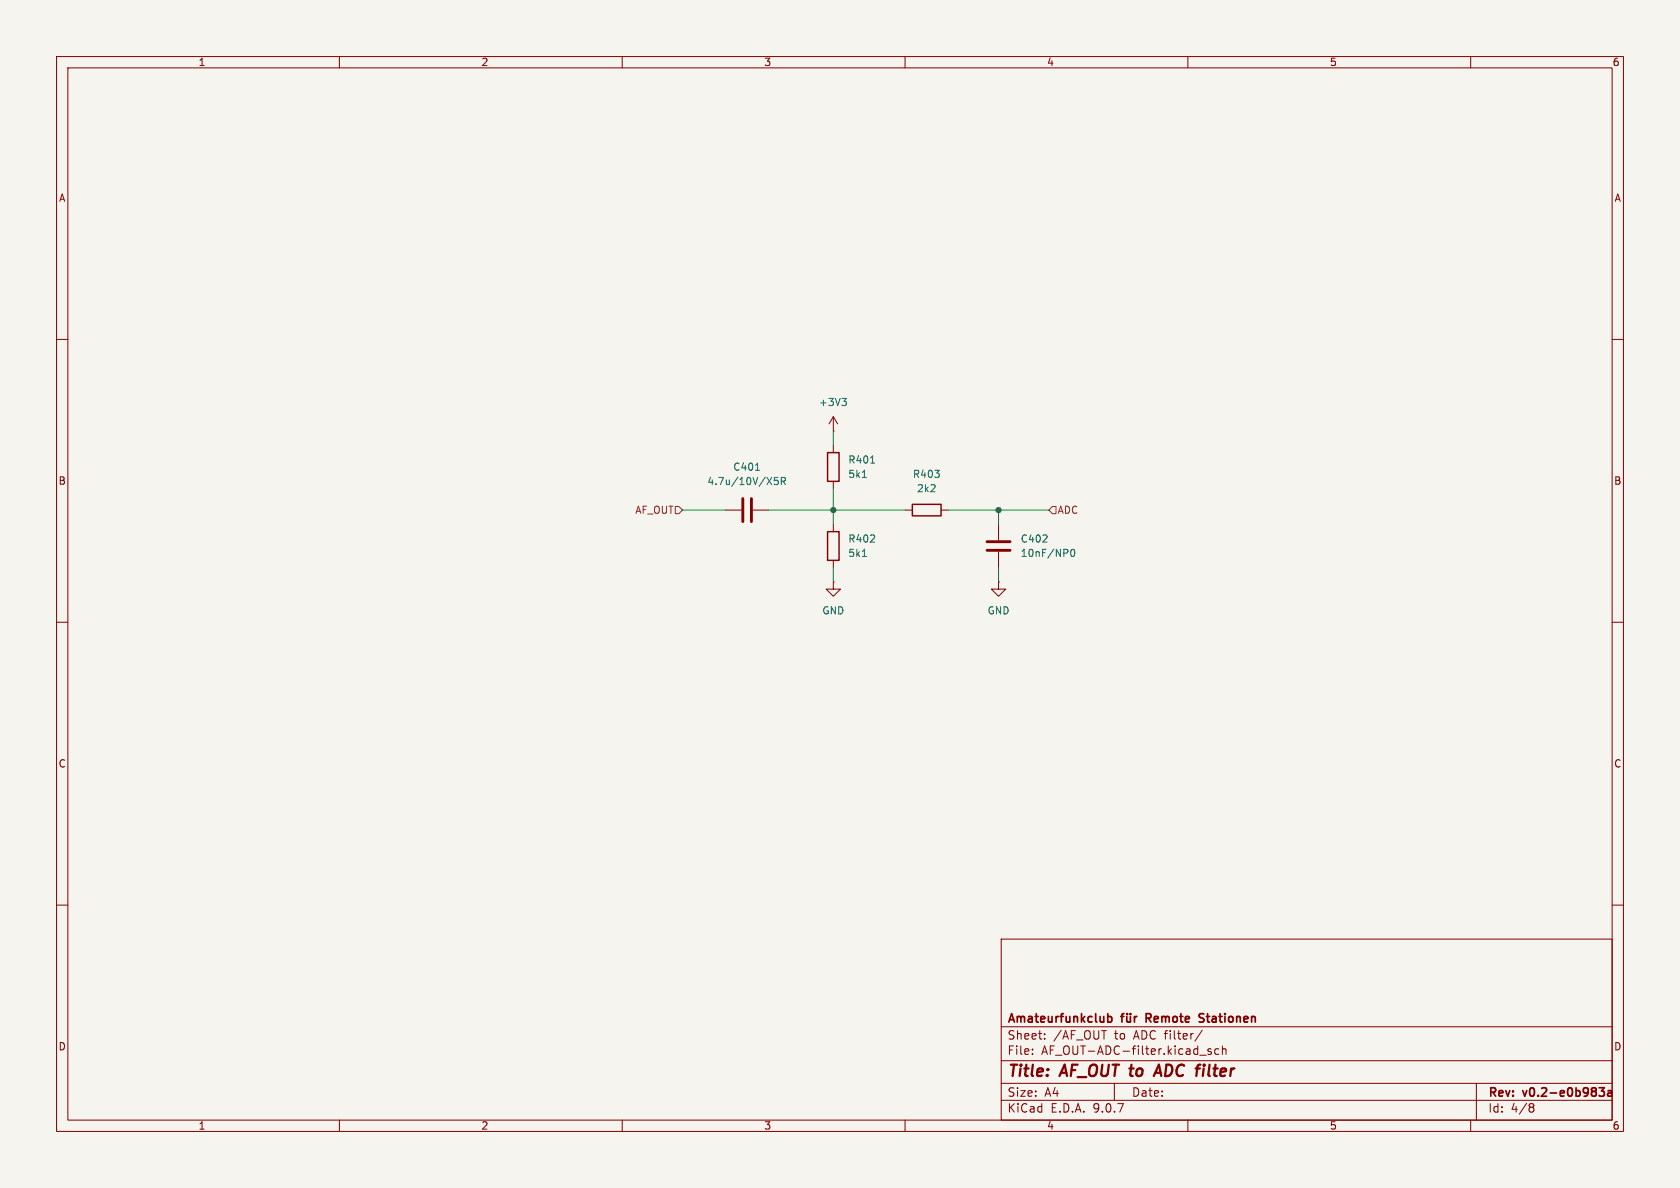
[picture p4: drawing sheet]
<svg xmlns="http://www.w3.org/2000/svg" width="297mm" height="210mm" viewBox="0 0 297 210" stroke-linecap="round" stroke-linejoin="round" font-family="sans-serif">
<path d="M0 0h297v210h-297z" fill="#f5f4ef" stroke="#f5f4ef" stroke-width=".18"/>
<g fill="none" stroke="#840000" stroke-width=".18">
<path d="M10 10h277v190h-277zM12 12h273v186h-273zM60 10v2M110 10v2M160 10v2M210 10v2M260 10v2M10 60h2M147.3 76.2h.1M147.3 73.7v2.5M147.3 78.7v1.3M147.3 73.7l-.7 1.2"/>
<path d="M147.3 73.7l.8 1.2M285 60h2M128.3 90.2h2.8M133.1 90.2h2.8M147.3 85.1v1.3M147.3 92.7v1.3M147.3 99.1v1.2M160 90.2h1.3M166.4 90.2h1.2M176.5 92.7v2.8M176.5 97.5v2.8M10 110h2"/>
<path d="M147.3 102.9v1.2h1.3l-1.3 1.3-1.3-1.3h1.3M147.3 102.9h.1M176.5 102.9v1.2h1.3l-1.3 1.3-1.2-1.3h1.2M176.5 102.9h.1M285 110h2M10 160h2M177 166h108v32h-108zM285 160h2M60 198v2M110 198v2M160 198v2M177 194.5h108"/>
<path d="M177 191.5h108M177 187.5h108M177 181.5h108M182.5 186.3v.1M182.5 185.5v.1M184.7 183.6v.1M184.7 182.8v.1M197 191.5v3M210 198v2M212.1 186.5h1.1M212.5 182.1l-1.3 2M214.1 185.5l-.4-.1-.2 .2 .1 .2 .5 .2v.3h-.6"/>
<path d="M215.5 185.5l-.5-.1-.3 .3v.4l.2 .2h.6M216.1 185.5l.2-.1 .4 .1v.9M216.1 184.9v1.5M260 198v2M261 191.5v6.5M270.6 195.1l.4 .1 .2 .2-.3 .3M270.6 195.7h.3M270.9 195.7l.2 .2 .1 .4-.2 .2-.4 .1"/>
</g>
<g fill="none" stroke="#840000" stroke-width=".3">
<path d="M195.8 179.8l.5-.1 .3 .3v.4l-.2 .2h-.6M198.1 179.7h.6M198.7 179.2l-.4 .2v1.3M199.2 179.7l.1 .9 .3 .1 .2-.2M199.3 179.2v.1M199.8 179.2v.1M199.8 179.7v1M200.6 179.7v1M201 179.7l-.3 .1-.1 .2M202.6 180h.6M203.2 179.2h-.6v1.5M212.8 179.3l-.5-.1-.3 .3 .1 .3 .6 .2"/>
<path d="M212 180.6h.7M282.7 192.3h.9l-.5 .6 .5 .1v.5l-.3 .3h-.4M284.3 192.9h.5l.1 .9M284.9 193.1l-.5 .1a.29 .29 0 0 0-.2 .3 .29 .29 0 0 0 .2 .3l.5-.1"/>
</g>
<path d="M204 190.2l.9-2 .4 2M204.2 189.6h1" fill="none" stroke="#840000" stroke-width=".4"/>
<path d="M146.3 94h2v5.1h-2zM146.3 80h2v5.1h-2zM161.3 89.2h5.1v2h-5.1z" fill="none" stroke="#840000" stroke-width=".25"/>
<path d="M148.8 70.4h.8l-.4 .5M149.4 70.9l.2 .3v.3l-.2 .2M133.6 83.1h.7M137.5 84.4h-.6v.6l.1-.1h.5l.1 .2-.1 .4-.2 .2-.4-.2M138.1 85.1l.6-.1 .2-.2-.1-.3-.7-.1v1.3M138.4 85.1l.5 .6M152.5 98.4h.7M152.5 84.4h.7M153.9 81.9h.7M189.5 97.2l.1-.1a.68 .68 0 0 1 .4 .6 .68 .68 0 0 1-.4 .7 .84 .84 0 0 1-.1-1.2z" fill="none" stroke="#006464" stroke-width=".18"/>
<path d="M131.3 88.1v4.1M132.8 88.1v4.1M174.5 97.3h4.1M174.5 95.8h4.1" fill="none" stroke="#840000" stroke-width=".51"/>
<path d="M119.4 89.5h.6l.6 .7-.6 .6h-.6zM186.1 89.5h.6v1.3h-.6l-.7-.6z" fill="none" stroke="#725600" stroke-width=".18"/>
<path d="M147.3 76.2v2.5M120.6 90.2h7.7M135.9 90.2h24.1M147.3 86.4v6.3M167.6 90.2h17.8M176.5 90.2v2.5M147.3 100.3v2.6M176.5 100.3v2.6" fill="none" stroke="#009600" stroke-width=".18"/>
<g fill="#009600" stroke="#009600" stroke-width=".18">
<circle cx="176.5" cy="90.2" r=".46"/>
<circle cx="147.3" cy="90.2" r=".46"/>
</g>
<g font-size="2.8" fill="#840000">
<text x="178" y="190.9">Title:</text>
<text x="187.7" y="190.9">AF_OUT to</text>
<text x="205.9" y="190.9">ADC filter</text>
</g>
<g font-size="2.1" fill="#840000">
<text x="178" y="184">Sheet:</text>
<text x="178" y="181.2">Amateurfunkclub</text>
<text x="186.2" y="184">/AF_OUT</text>
<text x="197.1" y="184">to</text>
<text x="200.6" y="184">ADC filter/</text>
<text x="203.3" y="181.2">Remote</text>
<text x="213.3" y="181.2">Stationen</text>
<text x="178" y="186.7">File:</text>
<text x="184.1" y="186.7">AF_OUT-ADC-filter.kicad_sch</text>
<text x="178" y="196.9">KiCad</text>
<text x="178" y="194.1">Size:</text>
<text x="184.7" y="194.1">A4</text>
<text x="185.7" y="196.9">E.D.A.</text>
<text x="193.3" y="196.9">9.0.7</text>
<text x="200" y="194.1">Date:</text>
<text x="263" y="194.3">Rev:</text>
<text x="263" y="196.9">Id:</text>
<text x="267.1" y="196.9">4/8</text>
<text x="269.4" y="194.3">v0.2-e0b983a</text>
</g>
<g font-size="1.8" fill="#840000">
<text x="35" y="11.9">1</text>
<text x="85" y="11.9">2</text>
<text x="135" y="11.9">3</text>
<text x="185" y="11.9">4</text>
<text x="235" y="11.9">5</text>
<text x="285" y="11.9">6</text>
<text x="10.3" y="35.9">A</text>
<text x="285.3" y="35.9">A</text>
<text x="10.3" y="85.9">B</text>
<text x="285.3" y="85.9">B</text>
<text x="10.3" y="135.9">C</text>
<text x="285.3" y="135.9">C</text>
<text x="10.3" y="185.9">D</text>
<text x="285.3" y="185.9">D</text>
<text x="35" y="199.9">1</text>
<text x="85" y="199.9">2</text>
<text x="135" y="199.9">3</text>
<text x="185" y="199.9">4</text>
<text x="235" y="199.9">5</text>
<text x="285" y="199.9">6</text>
</g>
<g font-size="1.8" fill="#006464">
<text x="144.7" y="72">+3V3</text>
<text x="129.5" y="83.4">C401</text>
<text x="149.9" y="82.1">R401</text>
<text x="125" y="86">4.7u/10V/X5R</text>
<text x="149.9" y="84.7">5k1</text>
<text x="161.3" y="84.7">R403</text>
<text x="162" y="87.2">2k2</text>
<text x="149.9" y="96.1">R402</text>
<text x="149.9" y="98.7">5k1</text>
<text x="180.3" y="96.1">C402</text>
<text x="180.3" y="98.7">10nF/NP0</text>
<text x="145.3" y="108.8">GND</text>
<text x="174.5" y="108.8">GND</text>
</g>
<g font-size="1.8" fill="#725600">
<text x="112.2" y="91">AF_OUT</text>
<text x="186.9" y="91">ADC</text>
</g>
</svg>
